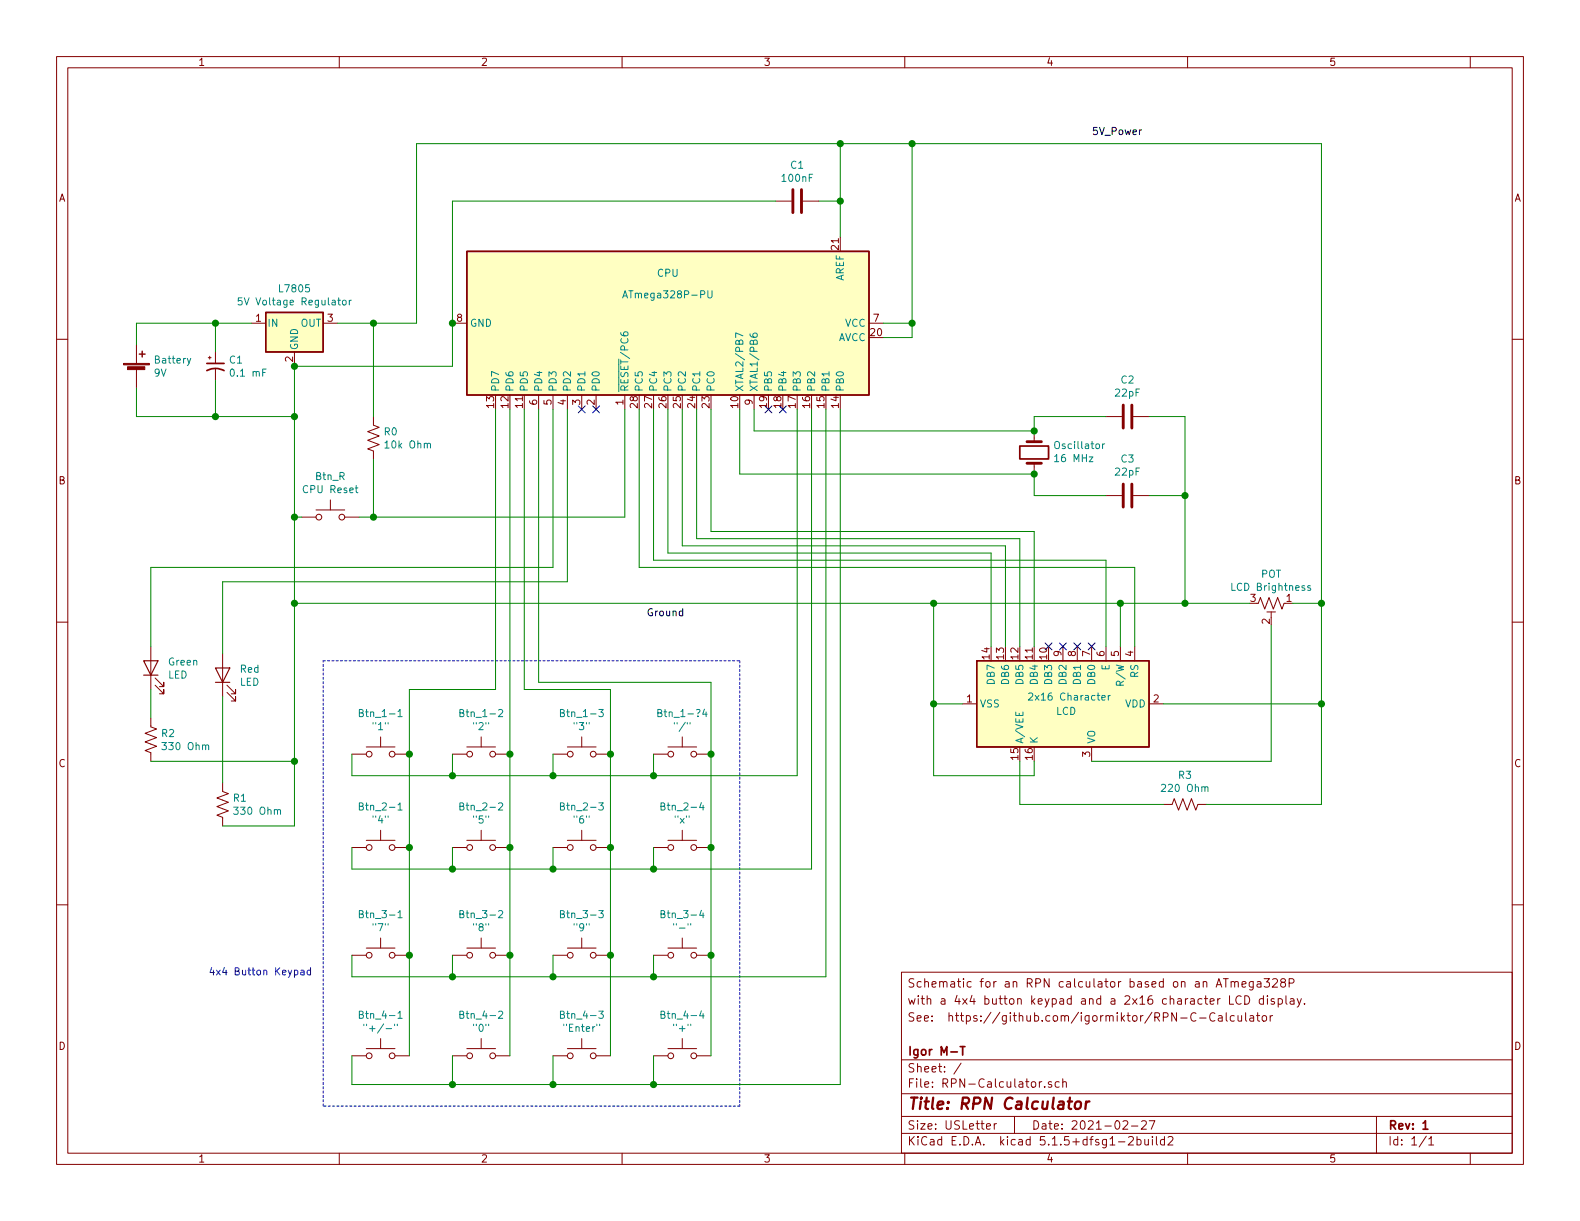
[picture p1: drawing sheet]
EESchema Schematic File Version 4
EELAYER 30 0
EELAYER END
$Descr USLetter 11000 8500
encoding utf-8
Sheet 1 1
Title "RPN Calculator"
Date "2021-02-27"
Rev "1"
Comp "Igor M-T"
Comment1 ""
Comment2 "See:  https://github.com/igormiktor/RPN-C-Calculator"
Comment3 "with a 4x4 button keypad and a 2x16 character LCD display."
Comment4 "Schematic for an RPN calculator based on an ATmega328P"
$EndDescr
Connection ~ 9200 4900
Wire Wire Line
	8250 3450 8250 4200
Connection ~ 8250 3450
Wire Wire Line
	8000 3450 8250 3450
Wire Wire Line
	8250 2900 8250 3450
Wire Wire Line
	8000 2900 8250 2900
Connection ~ 7200 3300
Wire Wire Line
	7200 3450 7700 3450
Wire Wire Line
	7200 3300 7200 3450
Connection ~ 7200 3000
Wire Wire Line
	7200 2900 7700 2900
Wire Wire Line
	7200 3000 7200 2900
Wire Wire Line
	5150 3300 7200 3300
Wire Wire Line
	5150 2850 5150 3300
Wire Wire Line
	5250 3000 7200 3000
Wire Wire Line
	5250 2850 5250 3000
Wire Wire Line
	8100 4900 9200 4900
Connection ~ 4950 5250
Connection ~ 4550 5400
Wire Wire Line
	4550 5400 5550 5400
Connection ~ 4550 6050
Wire Wire Line
	4550 6050 5650 6050
Wire Wire Line
	4550 6800 5750 6800
Connection ~ 4550 7550
Wire Wire Line
	7800 4200 8250 4200
Connection ~ 7800 4200
Wire Wire Line
	7800 4500 7800 4200
Wire Wire Line
	6500 4200 7800 4200
NoConn ~ 7600 4500
NoConn ~ 7500 4500
NoConn ~ 7400 4500
NoConn ~ 7300 4500
$Comp
L Device:Crystal Oscillator
U 1 1
P 7200 3150
F 0 "Oscillator" V 7246 3019 50  0000 R CNN
F 1 "16 MHz" V 7155 3019 50  0000 R CNN
F 2 "" H 7200 3150 50  0001 C CNN
F 3 "~" H 7200 3150 50  0001 C CNN
	1    7200 3150
	0    -1   -1   0   
$EndComp
$Comp
L Device:C C2
U 1 1
P 7850 2900
F 0 "C2" V 8102 2900 50  0000 C CNN
F 1 "22pF" V 8011 2900 50  0000 C CNN
F 2 "" H 7888 2750 50  0001 C CNN
F 3 "~" H 7850 2900 50  0001 C CNN
	1    7850 2900
	0    -1   -1   0   
$EndComp
$Comp
L Device:C C3
U 1 1
P 7850 3450
F 0 "C3" V 8102 3450 50  0000 C CNN
F 1 "22pF" V 8011 3450 50  0000 C CNN
F 2 "" H 7888 3300 50  0001 C CNN
F 3 "~" H 7850 3450 50  0001 C CNN
	1    7850 3450
	0    -1   -1   0   
$EndComp
Wire Wire Line
	4950 3700 4950 2850
Wire Wire Line
	7200 3700 4950 3700
Wire Wire Line
	7200 4500 7200 3700
Wire Wire Line
	4850 3750 4850 2850
Wire Wire Line
	7100 3750 4850 3750
Wire Wire Line
	7100 4500 7100 3750
Wire Wire Line
	4750 3800 4750 2850
Wire Wire Line
	7000 3800 4750 3800
Wire Wire Line
	7000 4500 7000 3800
Wire Wire Line
	4650 3850 4650 2850
Wire Wire Line
	6900 3850 4650 3850
Wire Wire Line
	6900 4500 6900 3850
Wire Wire Line
	4550 3900 4550 2850
Wire Wire Line
	7700 3900 4550 3900
Wire Wire Line
	7700 4500 7700 3900
Wire Wire Line
	4450 3950 4450 2850
Wire Wire Line
	7900 3950 4450 3950
Wire Wire Line
	7900 4500 7900 3950
Wire Wire Line
	9200 5600 9200 4900
Wire Wire Line
	8400 5600 9200 5600
Wire Wire Line
	6500 4900 6500 4200
Connection ~ 6500 4900
Wire Wire Line
	6700 4900 6500 4900
Wire Wire Line
	6500 5400 6500 4900
Wire Wire Line
	7200 5400 6500 5400
Wire Wire Line
	7200 5300 7200 5400
Wire Wire Line
	7100 5600 8100 5600
Wire Wire Line
	7100 5300 7100 5600
Connection ~ 6350 2250
Connection ~ 3850 5400
Wire Wire Line
	4550 5400 4550 5250
Connection ~ 3150 5400
Wire Wire Line
	3850 5400 3850 5250
Wire Wire Line
	3150 5400 3150 5250
Wire Wire Line
	2450 5250 2450 5400
Connection ~ 3850 6050
Wire Wire Line
	4550 6050 4550 5900
Connection ~ 3150 6050
Wire Wire Line
	3850 6050 3850 5900
Wire Wire Line
	3150 6050 3150 5900
Wire Wire Line
	2450 5900 2450 6050
Wire Wire Line
	4550 6800 4550 6650
Connection ~ 3150 6800
Wire Wire Line
	3850 6800 3850 6650
Wire Wire Line
	3150 6800 3150 6650
Wire Wire Line
	2450 6650 2450 6800
Connection ~ 2850 6650
Connection ~ 2850 5900
Connection ~ 3550 5900
Connection ~ 3550 6650
Connection ~ 4950 6650
Connection ~ 4950 5900
Connection ~ 4250 5900
Connection ~ 3850 7550
Wire Wire Line
	4550 7550 4550 7350
Wire Wire Line
	3850 7550 4550 7550
Connection ~ 3150 7550
Wire Wire Line
	3850 7550 3850 7350
Wire Wire Line
	3150 7550 3850 7550
Wire Wire Line
	3150 7550 3150 7350
Wire Wire Line
	2450 7550 3150 7550
Wire Wire Line
	2450 7350 2450 7550
Wire Wire Line
	4950 6650 4950 7350
Wire Wire Line
	4950 5900 4950 6650
Wire Wire Line
	4950 5250 4950 5900
Wire Wire Line
	2600 3600 4350 3600
Connection ~ 2600 3600
Wire Wire Line
	2600 3200 2600 3600
Wire Wire Line
	4350 3600 4350 2850
Wire Wire Line
	2500 3600 2600 3600
Wire Wire Line
	2050 3600 2100 3600
Wire Wire Line
	2600 2250 2900 2250
Connection ~ 2600 2250
Connection ~ 3150 2250
Wire Wire Line
	2900 2250 2900 1000
$Comp
L Device:R_US R0
U 1 1
P 2600 3050
F 0 "R0" H 2668 3096 50  0000 L CNN
F 1 "10k Ohm" H 2668 3005 50  0000 L CNN
F 2 "" V 2640 3040 50  0001 C CNN
F 3 "~" H 2600 3050 50  0001 C CNN
	1    2600 3050
	1    0    0    -1  
$EndComp
$Comp
L Device:R_US R3
U 1 1
P 8250 5600
F 0 "R3" V 8045 5600 50  0000 C CNN
F 1 "220 Ohm" V 8136 5600 50  0000 C CNN
F 2 "" V 8290 5590 50  0001 C CNN
F 3 "~" H 8250 5600 50  0001 C CNN
	1    8250 5600
	0    1    1    0   
$EndComp
$Comp
L Device:C C1
U 1 1
P 5550 1400
F 0 "C1" V 5298 1400 50  0000 C CNN
F 1 "100nF" V 5389 1400 50  0000 C CNN
F 2 "" H 5588 1250 50  0001 C CNN
F 3 "~" H 5550 1400 50  0001 C CNN
	1    5550 1400
	0    1    1    0   
$EndComp
$Comp
L Switch:SW_Push Btn_R
U 1 1
P 2300 3600
F 0 "Btn_R" H 2300 3885 50  0000 C CNN
F 1 "CPU Reset" H 2300 3794 50  0000 C CNN
F 2 "" H 2300 3800 50  0001 C CNN
F 3 "~" H 2300 3800 50  0001 C CNN
	1    2300 3600
	1    0    0    -1  
$EndComp
$Comp
L Switch:SW_Push Btn_4-4
U 1 1
P 4750 7350
F 0 "Btn_4-4" H 4750 7635 50  0000 C CNN
F 1 "\"+\"" H 4750 7544 50  0000 C CNN
F 2 "" H 4750 7550 50  0001 C CNN
F 3 "~" H 4750 7550 50  0001 C CNN
	1    4750 7350
	1    0    0    -1  
$EndComp
$Comp
L Switch:SW_Push Btn_3-4
U 1 1
P 4750 6650
F 0 "Btn_3-4" H 4750 6935 50  0000 C CNN
F 1 "\"-\"" H 4750 6844 50  0000 C CNN
F 2 "" H 4750 6850 50  0001 C CNN
F 3 "~" H 4750 6850 50  0001 C CNN
	1    4750 6650
	1    0    0    -1  
$EndComp
$Comp
L Switch:SW_Push Btn_2-4
U 1 1
P 4750 5900
F 0 "Btn_2-4" H 4750 6185 50  0000 C CNN
F 1 "\"x\"" H 4750 6094 50  0000 C CNN
F 2 "" H 4750 6100 50  0001 C CNN
F 3 "~" H 4750 6100 50  0001 C CNN
	1    4750 5900
	1    0    0    -1  
$EndComp
$Comp
L Switch:SW_Push Btn_1-?4
U 1 1
P 4750 5250
F 0 "Btn_1-?4" H 4750 5535 50  0000 C CNN
F 1 "\"/\"" H 4750 5444 50  0000 C CNN
F 2 "" H 4750 5450 50  0001 C CNN
F 3 "~" H 4750 5450 50  0001 C CNN
	1    4750 5250
	1    0    0    -1  
$EndComp
$Comp
L Switch:SW_Push Btn_4-3
U 1 1
P 4050 7350
F 0 "Btn_4-3" H 4050 7635 50  0000 C CNN
F 1 "\"Enter\"" H 4050 7544 50  0000 C CNN
F 2 "" H 4050 7550 50  0001 C CNN
F 3 "~" H 4050 7550 50  0001 C CNN
	1    4050 7350
	1    0    0    -1  
$EndComp
$Comp
L Switch:SW_Push Btn_3-3
U 1 1
P 4050 6650
F 0 "Btn_3-3" H 4050 6935 50  0000 C CNN
F 1 "\"9\"" H 4050 6844 50  0000 C CNN
F 2 "" H 4050 6850 50  0001 C CNN
F 3 "~" H 4050 6850 50  0001 C CNN
	1    4050 6650
	1    0    0    -1  
$EndComp
$Comp
L Switch:SW_Push Btn_2-3
U 1 1
P 4050 5900
F 0 "Btn_2-3" H 4050 6185 50  0000 C CNN
F 1 "\"6\"" H 4050 6094 50  0000 C CNN
F 2 "" H 4050 6100 50  0001 C CNN
F 3 "~" H 4050 6100 50  0001 C CNN
	1    4050 5900
	1    0    0    -1  
$EndComp
$Comp
L Switch:SW_Push Btn_1-3
U 1 1
P 4050 5250
F 0 "Btn_1-3" H 4050 5535 50  0000 C CNN
F 1 "\"3\"" H 4050 5444 50  0000 C CNN
F 2 "" H 4050 5450 50  0001 C CNN
F 3 "~" H 4050 5450 50  0001 C CNN
	1    4050 5250
	1    0    0    -1  
$EndComp
$Comp
L Switch:SW_Push Btn_4-2
U 1 1
P 3350 7350
F 0 "Btn_4-2" H 3350 7635 50  0000 C CNN
F 1 "\"0\"" H 3350 7544 50  0000 C CNN
F 2 "" H 3350 7550 50  0001 C CNN
F 3 "~" H 3350 7550 50  0001 C CNN
	1    3350 7350
	1    0    0    -1  
$EndComp
$Comp
L Switch:SW_Push Btn_3-2
U 1 1
P 3350 6650
F 0 "Btn_3-2" H 3350 6935 50  0000 C CNN
F 1 "\"8\"" H 3350 6844 50  0000 C CNN
F 2 "" H 3350 6850 50  0001 C CNN
F 3 "~" H 3350 6850 50  0001 C CNN
	1    3350 6650
	1    0    0    -1  
$EndComp
$Comp
L Switch:SW_Push Btn_2-2
U 1 1
P 3350 5900
F 0 "Btn_2-2" H 3350 6185 50  0000 C CNN
F 1 "\"5\"" H 3350 6094 50  0000 C CNN
F 2 "" H 3350 6100 50  0001 C CNN
F 3 "~" H 3350 6100 50  0001 C CNN
	1    3350 5900
	1    0    0    -1  
$EndComp
$Comp
L Switch:SW_Push Btn_1-2
U 1 1
P 3350 5250
F 0 "Btn_1-2" H 3350 5535 50  0000 C CNN
F 1 "\"2\"" H 3350 5444 50  0000 C CNN
F 2 "" H 3350 5450 50  0001 C CNN
F 3 "~" H 3350 5450 50  0001 C CNN
	1    3350 5250
	1    0    0    -1  
$EndComp
$Comp
L Switch:SW_Push Btn_4-1
U 1 1
P 2650 7350
F 0 "Btn_4-1" H 2650 7635 50  0000 C CNN
F 1 "\"+/-\"" H 2650 7544 50  0000 C CNN
F 2 "" H 2650 7550 50  0001 C CNN
F 3 "~" H 2650 7550 50  0001 C CNN
	1    2650 7350
	1    0    0    -1  
$EndComp
$Comp
L Switch:SW_Push Btn_3-1
U 1 1
P 2650 6650
F 0 "Btn_3-1" H 2650 6935 50  0000 C CNN
F 1 "\"7\"" H 2650 6844 50  0000 C CNN
F 2 "" H 2650 6850 50  0001 C CNN
F 3 "~" H 2650 6850 50  0001 C CNN
	1    2650 6650
	1    0    0    -1  
$EndComp
$Comp
L Switch:SW_Push Btn_2-1
U 1 1
P 2650 5900
F 0 "Btn_2-1" H 2650 6185 50  0000 C CNN
F 1 "\"4\"" H 2650 6094 50  0000 C CNN
F 2 "" H 2650 6100 50  0001 C CNN
F 3 "~" H 2650 6100 50  0001 C CNN
	1    2650 5900
	1    0    0    -1  
$EndComp
$Comp
L Device:R_POT_TRIM_US POT
U 1 1
P 8850 4200
F 0 "POT" V 8645 4200 50  0000 C CNN
F 1 "LCD Brightness" V 8736 4200 50  0000 C CNN
F 2 "" H 8850 4200 50  0001 C CNN
F 3 "~" H 8850 4200 50  0001 C CNN
	1    8850 4200
	0    1    1    0   
$EndComp
$Comp
L Switch:SW_Push Btn_1-1
U 1 1
P 2650 5250
F 0 "Btn_1-1" H 2650 5535 50  0000 C CNN
F 1 "\"1\"" H 2650 5444 50  0000 C CNN
F 2 "" H 2650 5450 50  0001 C CNN
F 3 "~" H 2650 5450 50  0001 C CNN
	1    2650 5250
	1    0    0    -1  
$EndComp
$Comp
L Display_Character:RC1602A LCD
U 1 1
P 7400 4900
F 0 "LCD" V 7450 4850 50  0000 L CNN
F 1 "2x16 Character" V 7350 4650 50  0000 L CNN
F 2 "Display:RC1602A" H 7500 4100 50  0001 C CNN
F 3 "http://www.raystar-optronics.com/down.php?ProID=18" H 7500 4800 50  0001 C CNN
	1    7400 4900
	0    1    1    0   
$EndComp
Wire Wire Line
	6350 2250 6150 2250
Wire Wire Line
	2350 2250 2600 2250
Connection ~ 2050 2550
Wire Wire Line
	3150 2550 3150 2250
$Comp
L Device:Battery_Cell Battery
U 1 1
P 950 2600
F 0 "Battery" H 1068 2696 50  0000 L CNN
F 1 "9V" H 1068 2605 50  0000 L CNN
F 2 "" V 950 2660 50  0001 C CNN
F 3 "~" V 950 2660 50  0001 C CNN
	1    950  2600
	1    0    0    -1  
$EndComp
$Comp
L Regulator_Linear:L7805 L7805
U 1 1
P 2050 2250
F 0 "L7805" H 2050 2492 50  0000 C CNN
F 1 "5V Voltage Regulator" H 2050 2401 50  0000 C CNN
F 2 "" H 2075 2100 50  0001 L CIN
F 3 "http://www.st.com/content/ccc/resource/technical/document/datasheet/41/4f/b3/b0/12/d4/47/88/CD00000444.pdf/files/CD00000444.pdf/jcr:content/translations/en.CD00000444.pdf" H 2050 2200 50  0001 C CNN
	1    2050 2250
	1    0    0    -1  
$EndComp
$Comp
L Device:CP1_Small C1
U 1 1
P 1500 2550
F 0 "C1" H 1591 2596 50  0000 L CNN
F 1 "0.1 mF" H 1591 2505 50  0000 L CNN
F 2 "" H 1500 2550 50  0001 C CNN
F 3 "~" H 1500 2550 50  0001 C CNN
	1    1500 2550
	1    0    0    -1  
$EndComp
$Comp
L MCU_Microchip_ATmega:ATmega328P-PU CPU
U 1 1
P 4650 2250
F 0 "CPU" V 4300 2250 50  0000 C CNN
F 1 "ATmega328P-PU" V 4450 2250 50  0000 C CNN
F 2 "Package_DIP:DIP-28_W7.62mm" H 4650 2250 50  0001 C CIN
F 3 "http://ww1.microchip.com/downloads/en/DeviceDoc/ATmega328_P%20AVR%20MCU%20with%20picoPower%20Technology%20Data%20Sheet%2040001984A.pdf" H 4650 2250 50  0001 C CNN
	1    4650 2250
	0    1    1    0   
$EndComp
Wire Wire Line
	2600 2250 2600 2900
Wire Wire Line
	2050 2550 3150 2550
Wire Wire Line
	3950 2850 3950 4050
Wire Wire Line
	3850 2850 3850 3950
Wire Wire Line
	2450 5400 3150 5400
Wire Wire Line
	2850 5250 2850 5900
Wire Wire Line
	2450 6050 3150 6050
Wire Wire Line
	2850 5900 2850 6650
Wire Wire Line
	2450 6800 3150 6800
Wire Wire Line
	2850 6650 2850 7350
Wire Wire Line
	3150 6800 3850 6800
Wire Wire Line
	3550 6650 3550 7350
Wire Wire Line
	3150 6050 3850 6050
Wire Wire Line
	3550 5900 3550 6650
Wire Wire Line
	3150 5400 3850 5400
Wire Wire Line
	3550 5250 3550 5900
Wire Wire Line
	3850 5400 4550 5400
Wire Wire Line
	4250 5250 4250 5900
Wire Wire Line
	3850 6050 4550 6050
Wire Wire Line
	4250 5900 4250 6650
Connection ~ 4550 6800
Connection ~ 3850 6800
Connection ~ 4250 6650
Wire Wire Line
	3850 6800 4550 6800
Wire Wire Line
	4250 6650 4250 7350
NoConn ~ 4150 2850
NoConn ~ 4050 2850
NoConn ~ 5350 2850
NoConn ~ 5450 2850
Wire Wire Line
	950  2400 950  2250
Wire Wire Line
	950  2250 1500 2250
Wire Wire Line
	1500 2450 1500 2250
Wire Wire Line
	950  2700 950  2900
Wire Wire Line
	950  2900 1500 2900
Wire Wire Line
	1500 2650 1500 2900
Wire Wire Line
	8250 4200 8700 4200
Connection ~ 8250 4200
Wire Wire Line
	9000 4200 9200 4200
Connection ~ 9200 4200
Wire Wire Line
	9200 4200 9200 4900
Wire Wire Line
	7600 5300 8850 5300
Wire Wire Line
	8850 5300 8850 4350
Wire Wire Line
	5400 1400 3150 1400
Wire Wire Line
	3150 1400 3150 2250
Wire Wire Line
	5700 1400 5850 1400
Connection ~ 5850 1400
Wire Wire Line
	5850 1400 5850 1650
Wire Wire Line
	5850 1000 2900 1000
Connection ~ 5850 1000
Wire Wire Line
	5850 1000 5850 1400
Wire Wire Line
	5850 1000 6350 1000
Wire Wire Line
	6350 1000 6350 2250
Wire Wire Line
	2050 2550 2050 2900
Wire Wire Line
	1500 2250 1750 2250
Connection ~ 1500 2250
Wire Wire Line
	1500 2900 2050 2900
Connection ~ 1500 2900
Connection ~ 2050 2900
Wire Wire Line
	2050 2900 2050 3600
Connection ~ 2050 3600
Connection ~ 6500 4200
Wire Wire Line
	2050 4200 2050 5300
Wire Wire Line
	1550 4850 1550 5450
Wire Wire Line
	1550 4550 1550 4050
Connection ~ 2050 4200
Wire Wire Line
	1050 4800 1050 5000
$Comp
L Device:LED Green
U 1 1
P 1050 4650
F 0 "Green" V 1089 4533 50  0000 R CNN
F 1 "LED" V 998 4533 50  0000 R CNN
F 2 "" H 1050 4650 50  0001 C CNN
F 3 "~" H 1050 4650 50  0001 C CNN
	1    1050 4650
	0    -1   -1   0   
$EndComp
$Comp
L Device:LED Red
U 1 1
P 1550 4700
F 0 "Red" V 1589 4583 50  0000 R CNN
F 1 "LED" V 1498 4583 50  0000 R CNN
F 2 "" H 1550 4700 50  0001 C CNN
F 3 "~" H 1550 4700 50  0001 C CNN
	1    1550 4700
	0    -1   -1   0   
$EndComp
$Comp
L Device:R_US R1
U 1 1
P 1550 5600
F 0 "R1" H 1618 5646 50  0000 L CNN
F 1 "330 Ohm" H 1618 5555 50  0000 L CNN
F 2 "" V 1590 5590 50  0001 C CNN
F 3 "~" H 1550 5600 50  0001 C CNN
	1    1550 5600
	1    0    0    -1  
$EndComp
$Comp
L Device:R_US R2
U 1 1
P 1050 5150
F 0 "R2" H 1118 5196 50  0000 L CNN
F 1 "330 Ohm" H 1118 5105 50  0000 L CNN
F 2 "" V 1090 5140 50  0001 C CNN
F 3 "~" H 1050 5150 50  0001 C CNN
	1    1050 5150
	1    0    0    -1  
$EndComp
Wire Wire Line
	2050 3600 2050 4200
Wire Wire Line
	2050 4200 6500 4200
Wire Wire Line
	3850 3950 1050 3950
Wire Wire Line
	1050 3950 1050 4500
Wire Wire Line
	3950 4050 1550 4050
Wire Wire Line
	2050 5750 1550 5750
Wire Wire Line
	1050 5300 2050 5300
Connection ~ 2050 5300
Wire Wire Line
	2050 5300 2050 5750
Wire Wire Line
	3550 2850 3550 5250
Connection ~ 3550 5250
Wire Wire Line
	3450 2850 3450 4800
Wire Wire Line
	3450 4800 2850 4800
Wire Wire Line
	2850 4800 2850 5250
Connection ~ 2850 5250
Wire Wire Line
	3650 2850 3650 4800
Wire Wire Line
	3650 4800 4250 4800
Wire Wire Line
	4250 4800 4250 5250
Connection ~ 4250 5250
Wire Wire Line
	3750 2850 3750 4750
Wire Wire Line
	3750 4750 4950 4750
Wire Wire Line
	4950 4750 4950 5250
Wire Wire Line
	5550 2850 5550 5400
Wire Wire Line
	5650 2850 5650 6050
Wire Wire Line
	5750 2850 5750 6800
Wire Wire Line
	5850 2850 5850 7550
Wire Wire Line
	5850 7550 4550 7550
Wire Notes Line
	5150 4600 5150 7700
Wire Notes Line
	5150 7700 2250 7700
Wire Notes Line
	2250 7700 2250 4600
Wire Notes Line
	15900 4600 15900 4650
Wire Notes Line
	2250 4600 5150 4600
Text Notes 1450 6800 0    50   ~ 0
4x4 Button Keypad
Wire Wire Line
	6150 2350 6350 2350
Wire Wire Line
	6350 2350 6350 2250
Wire Wire Line
	6350 1000 9200 1000
Wire Wire Line
	9200 1000 9200 4200
Connection ~ 6350 1000
Text Label 7600 950  0    50   ~ 0
5V_Power
Text Label 4500 4300 0    50   ~ 0
Ground
$EndSCHEMATC
